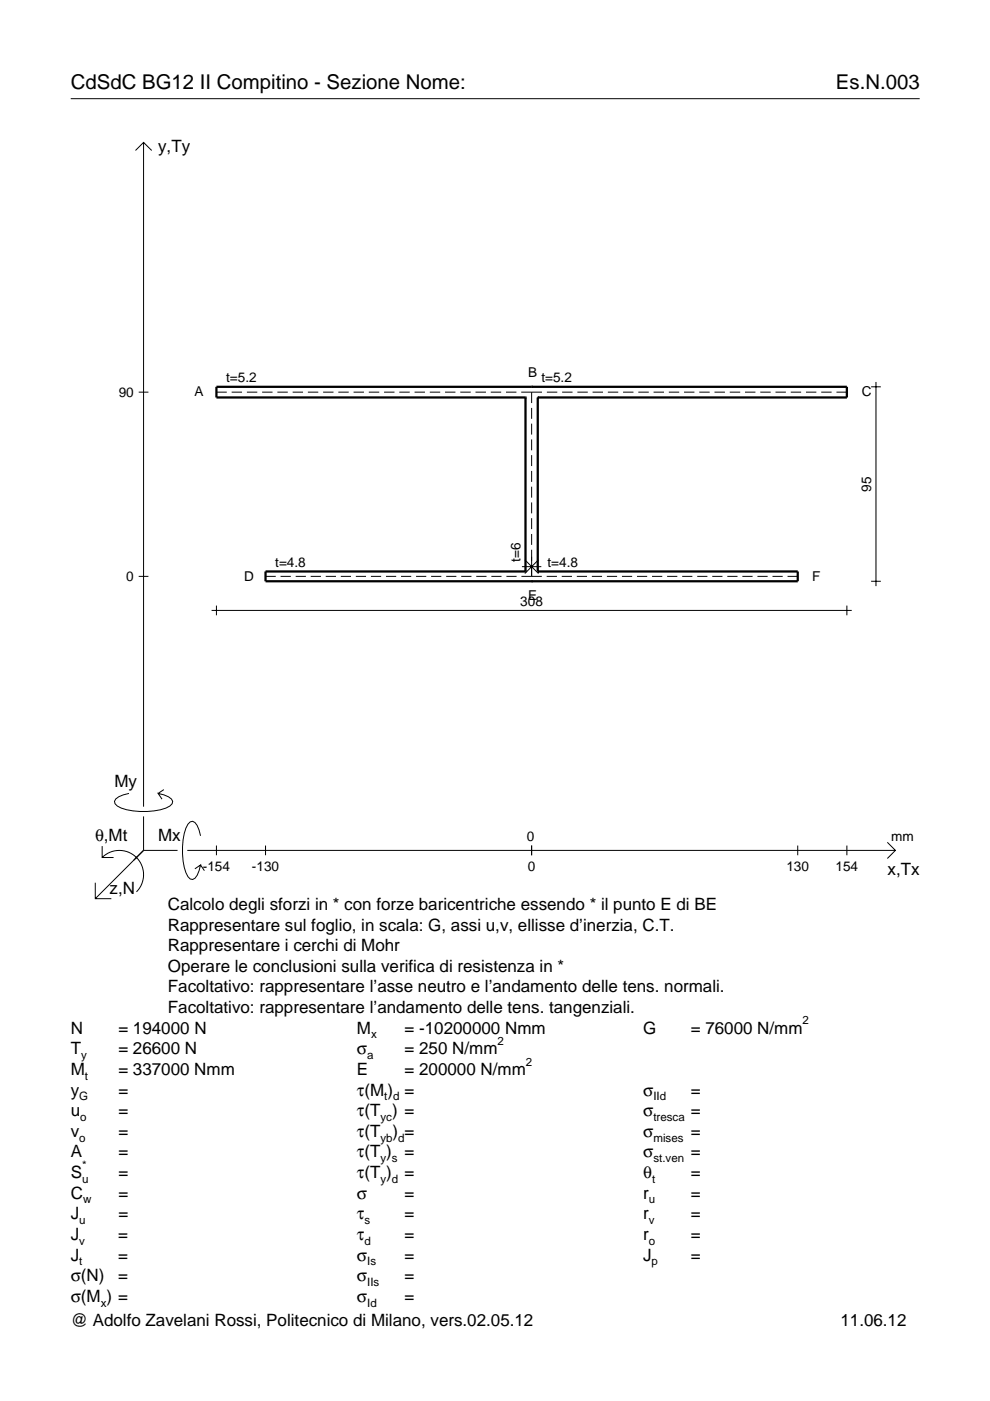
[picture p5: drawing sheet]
<svg xmlns="http://www.w3.org/2000/svg" width="210mm" height="297mm" viewBox="0 0 210 297" stroke-linecap="round" stroke-linejoin="round" font-family="sans-serif">
<g fill="none" stroke="#000" stroke-width=".21">
<path d="M15 20.9h180M28.7 31.9l1.7-1.7 1.8 1.7M30.4 30.2v140.8M29.4 83.1h2.1M45.9 83.1h2.2M49.1 83.1h2.2M52.3 83.1h2.2M55.6 83.1h2.2M58.8 83.1h2.2M62 83.1h2.2M65.3 83.1h2.2M68.5 83.1h2.2"/>
<path d="M71.7 83.1h2.2M75 83.1h2.2M78.2 83.1h2.2M81.4 83.1h2.2M84.7 83.1h2.2M87.9 83.1h2.2M91.1 83.1h2.2M94.4 83.1h2.2M97.6 83.1h2.2M100.8 83.1h2.2M104.1 83.1h2.2M107.3 83.1h2.2"/>
<path d="M110.5 83.1h4.4M112.7 83.1v2.4M112.7 86.5v2.3M112.7 89.8v2.3M112.7 93.2v2.3M112.7 96.5v2.3M112.7 99.8v2.4M115.9 83.1h2.3M119.2 83.1h2.2M122.4 83.1h2.2M125.6 83.1h2.2M128.9 83.1h2.2"/>
<path d="M132.1 83.1h2.2M135.3 83.1h2.2M138.6 83.1h2.2M141.8 83.1h2.2M145 83.1h2.2M148.3 83.1h2.2M151.5 83.1h2.2M154.7 83.1h2.2M158 83.1h2.2M161.2 83.1h2.2M164.4 83.1h2.2M167.7 83.1h2.2"/>
<path d="M170.9 83.1h2.2M174.1 83.1h2.2M177.3 83.1h2.3M184.7 82h2.1M185.7 81v43.3M111.3 118.7l2.9 2.9M112.7 103.2v2.3M112.7 106.5v2.3M112.7 109.9v2.3M112.7 113.2v2.3M112.7 116.6v5.6M114.2 118.7l-2.9 2.9"/>
<path d="M29.4 122.2h2.1M44.9 129.4h135.7M45.9 128.4v2.1M56.3 122.2h2.2M59.5 122.2h2.2M62.7 122.2h2.1M65.9 122.2h2.1M69.1 122.2h2.1M72.3 122.2h2.1M75.4 122.2h2.2M78.6 122.2h2.2M81.8 122.2h2.2"/>
<path d="M85 122.2h2.2M88.2 122.2h2.2M91.4 122.2h2.2M94.6 122.2h2.2M97.8 122.2h2.2M101 122.2h2.1M104.2 122.2h2.1M107.4 122.2h2.1M110.6 122.2h4.3M110.7 120.1h4.1M115.9 122.2h2.2M119.1 122.2h2.2"/>
<path d="M122.3 122.2h2.2M125.5 122.2h2.1M128.7 122.2h2.1M131.9 122.2h2.1M135.1 122.2h2.1M138.2 122.2h2.2M141.4 122.2h2.2M144.6 122.2h2.2M147.8 122.2h2.2M151 122.2h2.2M154.2 122.2h2.2M157.4 122.2h2.2"/>
<path d="M160.6 122.2h2.2M163.8 122.2h2.1M167 122.2h2.1M179.6 128.4v2.1M184.7 123.2h2.1M21.7 179.4v2.4h2.4M27.3 168.2a3.6 3.6 0 0 0-3 1.7l.1 .5a5.6 5.6 0 0 0 3.8 1.5 13.4 13.4 0 0 0 7.8-1l.5-.5 .1-.5a3.6 3.6 0 0 0-3.1-1.7l.8 1.2M30.4 173.1v7.2M34.7 167.4l-1.2 .8M42.5 177.2a3.6 3.6 0 0 0-1.7-3.1l-.5 .2a5.7 5.7 0 0 0-1.5 3.7 13.3 13.3 0 0 0 1 7.9l.5 .5 .5 .1a3.6 3.6 0 0 0 1.7-3.1l-1.2 .8M45.9 179.3v2M56.3 179.3v2"/>
<path d="M112.7 179.3v2M169.1 179.3v2M179.6 179.3v2M188.1 178.6l1.7 1.7-1.7 1.7M20.2 187.2v3.3h3.4M21.7 181.8a5.1 5.1 0 0 1 7.2 0 5.1 5.1 0 0 1 0 7.3M30.4 180.3l-10.2 10.2M30.4 180.3h7.2M39.7 180.3h150.1M42.5 183.4l.8 1.2"/>
</g>
<path d="M111.4 84.3h.1M111.4 84.3h-65.5v-2.3h133.7v2.3h-65.6M111.4 84.3v36.9M112.7 82h.1M114 84.3h.1M114 84.3v36.9M111.4 121.2h.1M111.4 121.2h-55.1v2h112.8v-2h-55.1M112.7 123.2h.1M114 121.2h.1" fill="none" stroke="#000" stroke-width=".48"/>
<g font-size="4.3">
<text x="15" y="18.9">CdSdC BG12 II Compitino - Sezione Nome:</text>
<text x="177.2" y="18.9">Es.N.003</text>
</g>
<g font-size="3.6">
<text x="33.5" y="32.3">y,Ty</text>
<text x="24.3" y="166.9">My</text>
<text x="20.1" y="178.2">θ,Mt</text>
<text x="33.5" y="178.2">Mx</text>
<text x="188.2" y="185.5">x,Tx</text>
<text x="23.2" y="189.6">z,N</text>
<text x="35.6" y="192.9">Calcolo degli sforzi in * con forze baricentriche essendo * il punto E di BE</text>
<text x="35.6" y="197.3">Rappresentare sul foglio, in scala: G, assi u,v, ellisse d’inerzia, C.T.</text>
<text x="35.6" y="201.7">Rappresentare i cerchi di Mohr</text>
<text x="35.6" y="206">Operare le conclusioni sulla verifica di resistenza in *</text>
<text x="35.6" y="210.4">Facoltativo: rappresentare l’asse neutro e l’andamento delle tens. normali.</text>
<text x="35.6" y="214.8">Facoltativo: rappresentare l’andamento delle tens. tangenziali.</text>
<text x="15" y="219.2">N</text>
<text x="25.1" y="219.2">= 194000 N</text>
<text x="75.7" y="219.2">M</text>
<text x="85.8" y="219.2">= -10200000 Nmm</text>
<text x="136.4" y="219.2">G</text>
<text x="146.5" y="219.2">= 76000 N/mm</text>
<text x="15" y="227.9">M</text>
<text x="15" y="223.5">T</text>
<text x="25.1" y="227.9">= 337000 Nmm</text>
<text x="25.1" y="223.5">= 26600 N</text>
<text x="75.7" y="223.5">σ</text>
<text x="75.7" y="227.9">E</text>
<text x="85.8" y="223.5">= 250 N/mm</text>
<text x="85.8" y="227.9">= 200000 N/mm</text>
<text x="15" y="232.3">y</text>
<text x="25.1" y="232.3">=</text>
<text x="75.7" y="232.3">τ(M ) =</text>
<text x="136.4" y="232.3">σ</text>
<text x="146.5" y="232.3">=</text>
<text x="15" y="236.7">u</text>
<text x="25.1" y="236.7">=</text>
<text x="75.7" y="236.7">τ(T ) =</text>
<text x="136.4" y="236.7">σ</text>
<text x="146.5" y="236.7">=</text>
<text x="15" y="245.4">A</text>
<text x="15" y="241">v</text>
<text x="25.1" y="241">=</text>
<text x="25.1" y="245.4">=</text>
<text x="75.7" y="245.4">τ(T )</text>
<text x="75.7" y="241">τ(T</text>
<text x="83.3" y="241">) =</text>
<text x="85.8" y="245.4">=</text>
<text x="136.4" y="241">σ</text>
<text x="136.4" y="245.4">σ</text>
<text x="146.5" y="241">=</text>
<text x="146.5" y="245.4">=</text>
<text x="15" y="249.8">S</text>
<text x="25.1" y="249.8">=</text>
<text x="75.7" y="249.8">τ(T )</text>
<text x="85.8" y="249.8">=</text>
<text x="136.4" y="249.8">θ</text>
<text x="146.5" y="249.8">=</text>
<text x="15" y="254.2">C</text>
<text x="25.1" y="254.2">=</text>
<text x="75.7" y="254.2">σ</text>
<text x="85.8" y="254.2">=</text>
<text x="136.4" y="254.2">r</text>
<text x="146.5" y="254.2">=</text>
<text x="15" y="262.9">J</text>
<text x="15" y="258.5">J</text>
<text x="25.1" y="262.9">=</text>
<text x="25.1" y="258.5">=</text>
<text x="75.7" y="262.9">τ</text>
<text x="75.7" y="258.5">τ</text>
<text x="85.8" y="262.9">=</text>
<text x="85.8" y="258.5">=</text>
<text x="136.4" y="262.9">r</text>
<text x="136.4" y="258.5">r</text>
<text x="146.5" y="262.9">=</text>
<text x="146.5" y="258.5">=</text>
<text x="15" y="267.3">J</text>
<text x="25.1" y="267.3">=</text>
<text x="75.7" y="267.3">σ</text>
<text x="85.8" y="267.3">=</text>
<text x="136.4" y="267.3">J</text>
<text x="146.5" y="267.3">=</text>
<text x="15" y="271.7">σ(N)</text>
<text x="25.1" y="271.7">=</text>
<text x="75.7" y="271.7">σ</text>
<text x="85.8" y="271.7">=</text>
<text x="15" y="276">σ(M ) =</text>
<text x="15" y="281.2">@ Adolfo Zavelani Rossi, Politecnico di Milano, vers.02.05.12</text>
<text x="75.7" y="276">σ</text>
<text x="85.8" y="276">=</text>
<text x="178.2" y="281.2">11.06.12</text>
</g>
<g font-size="2.9">
<text x="47.9" y="81">t=5.2</text>
<text x="112" y="79.9">B</text>
<text x="114.8" y="81">t=5.2</text>
<text x="25.2" y="84.1">90</text>
<text x="41.2" y="84">A</text>
<text x="182.7" y="84">C</text>
<text x="184.7" y="104.2" transform="rotate(-90 184.7 104.2)">95</text>
<text x="110.4" y="119.1" transform="rotate(-90 110.4 119.1)">t=6</text>
<text x="26.8" y="123.2">0</text>
<text x="51.8" y="123.1">D</text>
<text x="58.4" y="120.1">t=4.8</text>
<text x="116.1" y="120.1">t=4.8</text>
<text x="172.2" y="123.1">F</text>
<text x="110.3" y="128.4">308</text>
<text x="112" y="127.3">E</text>
<text x="111.7" y="178.2">0</text>
<text x="189" y="178.2">mm</text>
<text x="43" y="184.7">-154</text>
<text x="53.4" y="184.7">-130</text>
<text x="111.9" y="184.7">0</text>
<text x="166.7" y="184.7">130</text>
<text x="177.2" y="184.7">154</text>
</g>
<g font-size="2.4">
<text x="78.7" y="220.2">x</text>
<text x="105.5" y="221.5">2</text>
<text x="170.2" y="217.2">2</text>
<text x="17.2" y="224.5">y</text>
<text x="77.9" y="224.5">a</text>
<text x="111.5" y="225.9">2</text>
<text x="16.8" y="233.3">G</text>
<text x="18" y="228.9">t</text>
<text x="81.5" y="233.3">t d</text>
<text x="138.5" y="233.3">IId</text>
<text x="17" y="237.7">o</text>
<text x="80.7" y="237.7">yc</text>
<text x="138.5" y="237.7">tresca</text>
<text x="16.8" y="242">o</text>
<text x="80.7" y="242">yb d</text>
<text x="138.5" y="242">mises</text>
<text x="17.4" y="250.8">u</text>
<text x="17.4" y="247.8">*</text>
<text x="80.7" y="250.8">y d</text>
<text x="80.7" y="246.4">y s</text>
<text x="138.2" y="250.8">t</text>
<text x="138.5" y="246.4">st.ven</text>
<text x="17.6" y="255.2">w</text>
<text x="137.6" y="255.2">u</text>
<text x="16.8" y="263.9">v</text>
<text x="16.8" y="259.5">u</text>
<text x="77.3" y="259.5">s</text>
<text x="77.3" y="263.9">d</text>
<text x="137.6" y="263.9">o</text>
<text x="137.6" y="259.5">v</text>
<text x="16.8" y="268.3">t</text>
<text x="77.9" y="268.3">Is</text>
<text x="138.2" y="268.3">p</text>
<text x="77.9" y="272.7">IIs</text>
<text x="21.4" y="277">x</text>
<text x="77.9" y="277">Id</text>
</g>
</svg>
